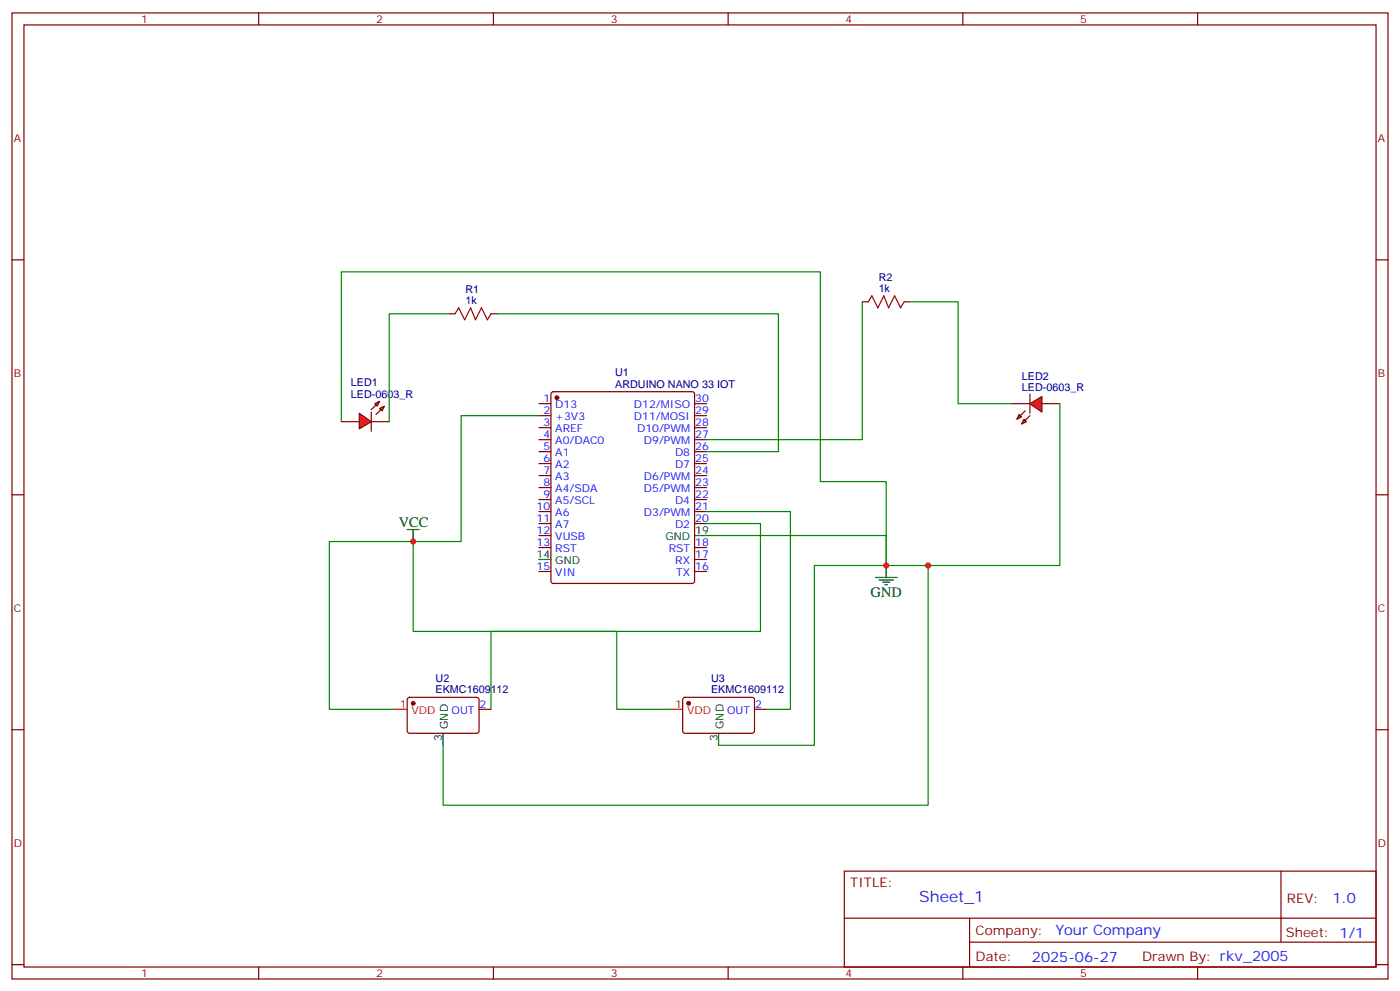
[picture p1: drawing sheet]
<svg xmlns="http://www.w3.org/2000/svg" width="412mm" height="292mm" viewBox="0 0 412 292" stroke-linecap="round" stroke-linejoin="round" font-family="sans-serif">
<g fill="none" stroke="#870000" stroke-width=".35">
<path d="M3.5 3.8h405.4v284.3h-405.4zM7.1 7.3h398.2v277.3h-398.2zM76.2 3.8v3.5M145.3 3.8v3.5M214.5 3.8v3.5M283.6 3.8v3.5M352.8 3.8v3.5M3.5 76.5h3.6M405.3 76.5h3.6M158.7 118.8h3.6M162.5 115.5l.5-.2h40.9l.5 .2 .2 .5v55l-.2 .5-.5 .2h-40.9l-.5-.2-.2-.5v-55zM204.6 118.8h3.5"/>
<path d="M158.7 122.3h3.6M158.7 125.9h3.6M158.7 129.4h3.6M158.7 132.9h3.6M158.7 136.5h3.6M158.7 140h3.6M204.6 122.3h3.5M204.6 125.9h3.5M204.6 129.4h3.5M204.6 132.9h3.5M204.6 136.5h3.5M204.6 140h3.5"/>
<path d="M3.5 145.6h3.6M158.7 143.5h3.6M158.7 147h3.6M158.7 150.6h3.6M158.7 154.1h3.6M158.7 157.6h3.6M204.6 143.5h3.5M204.6 147h3.5M204.6 150.6h3.5M204.6 154.1h3.5M405.3 145.6h3.6M158.7 161.1h3.6"/>
<path d="M158.7 168.2h3.6M204.6 161.1h3.5M204.6 168.2h3.5M204.6 164.7h3.5M3.5 214.8h3.6M120.2 205.5l.4-.3 20.1 .1 .4 .7-.1 9.4-.6 .4h-20l-.5-.7v-9.1zM141.1 208.8h3.5M201.3 205.5l.5-.3 20 .1 .4 .7v9.4l-.7 .4h-20l-.4-.7v-9.1zM222.2 208.8h3.6M405.3 214.8h3.6M248.7 256.4h156.6v28.2h-156.6zM377.3 256.4v20.9"/>
<path d="M248.7 270.2h156.5M285.6 277.3h119.6M285.6 270.2v14.2M3.5 283.9h3.6M76.2 284.6v3.5M145.3 284.6v3.5M214.5 284.6v3.5M283.6 284.6v3.5M352.8 284.6v3.5M405.3 283.9h3.6"/>
</g>
<g fill="#870000" stroke="#870000" stroke-width=".35">
<circle cx="164" cy="117.1" r=".53"/>
<circle cx="121.7" cy="207" r=".53"/>
<circle cx="202.8" cy="207" r=".53"/>
</g>
<path d="M204.6 157.6h3.5M158.7 164.7h3.6M130.5 215.8v3.6M211.7 215.8v3.6" fill="none" stroke="#000" stroke-width=".35"/>
<path d="M116.4 208.8h3.5M197.6 208.8h3.5" fill="none" stroke="#f00" stroke-width=".35"/>
<g fill="#f00" stroke="#870000" stroke-width=".35">
<path d="M105.8 121.6l3.6 2.5-3.6 2.1z"/>
<path d="M109.4 121.3v5.6z"/>
</g>
<g fill="#870000" stroke="#870000" stroke-width=".35">
<path d="M110.8 119.2l-1.4 1.4z"/>
<path d="M110.8 122l1.4-1.4z"/>
</g>
<g fill="#f00" stroke="#870000" stroke-width=".35">
<path d="M110.4 118.8l1.4-.7-.7 1.4z"/>
<path d="M111.8 120.2l1.4-.7-.7 1.4z"/>
</g>
<path d="M100.5 124.1h5.3M109.4 124.1h5.3" fill="none" stroke="#870000" stroke-width=".35"/>
<g fill="#f00" stroke="#870000" stroke-width=".35">
<path d="M303.4 118.8l3.5-2.1v4.6z"/>
<path d="M303.4 116v5.6z"/>
</g>
<g fill="#870000" stroke="#870000" stroke-width=".35">
<path d="M303.4 122.3l-1.4 1.5z"/>
<path d="M302 120.9l-1.4 1.4z"/>
</g>
<g fill="#f00" stroke="#870000" stroke-width=".35">
<path d="M301.6 123.4l.7 .7-1.4 .7z"/>
<path d="M300.2 122l.7 .7-1.4 .7z"/>
</g>
<path d="M132.3 92.4h1.8M144.6 92.4h1.8M254 88.8h1.8M266.3 88.8h1.8M298.1 118.8h5.3M306.9 118.8h5.3" fill="none" stroke="#870000" stroke-width=".35"/>
<path d="M134.1 92.4l1-1.8 1.8 3.5 1.7-3.5 1.5 3.5 1.7-3.5 1.8 3.5 1-1.7M255.8 88.8l1-1.7 1.8 3.5 1.7-3.5 1.5 3.5 1.7-3.5 1.8 3.5 1-1.8" fill="none" stroke="#a10000" stroke-width=".35"/>
<path d="M119.9 155.9h3.6M121.7 155.9v3.5M257.9 170h6.3M258.9 170.7h4.3M260 171.4h2.1M260.7 172.1h.7M261.1 166.4v3.6" fill="none" stroke="#000" stroke-width=".35"/>
<path d="M132.3 92.4h-17.6v31.7M146.4 92.4h82.9v40.5h-21.2M254 88.8v40.6h-45.9M268.1 88.8h14.1v30h15.9M312.2 118.8v47.6h-38.8M100.5 124.1v-44.1h141.2v61.7h19.4v24.7h-21.2v53h-28.2M158.7 122.3h-22.9v37.1h-38.8v49.4h19.4M121.7 159.4v26.4h60v23h15.9M208.1 157.6h53v8.8h12.3v70.6h-142.9v-17.6M208.1 154.1h15.9v31.7h-79.4v23M208.1 150.6h24.7v58.2h-7" fill="none" stroke="#008700" stroke-width=".35"/>
<g fill="#c00">
<circle cx="121.7" cy="159.4" r=".88"/>
<circle cx="261.1" cy="166.4" r=".88"/>
<circle cx="273.4" cy="166.4" r=".88"/>
</g>
<text font-size="4.6" fill="#00f" x="270.8" y="265.4">Sheet_1</text>
<g font-size="4.2">
<text x="117.5" y="155.2">VCC</text>
<text x="256.5" y="175.6">GND</text>
</g>
<g font-size="4.2" fill="#00f">
<text x="392.5" y="265.7">1.0</text>
<text x="310.9" y="275.2">Your Company</text>
<text x="304" y="283">2025-06-27</text>
</g>
<g font-size="3.9" fill="#800">
<text x="250.5" y="261">TITLE:</text>
<text x="379.1" y="265.7">REV:</text>
<text x="287.4" y="275.2">Company:</text>
<text x="378.7" y="275.8">Sheet: 1/1</text>
<text x="287.4" y="282.9">Date:</text>
<text x="336.4" y="282.9">Drawn By: rkv_2005</text>
</g>
<g font-size="3.2" fill="#800">
<text x="41.6" y="6.8">1</text>
<text x="110.8" y="6.8">2</text>
<text x="179.9" y="6.8">3</text>
<text x="249.1" y="6.8">4</text>
<text x="318.2" y="6.8">5</text>
<text x="4.1" y="41.9">A</text>
<text x="405.9" y="41.9">A</text>
<text x="4.1" y="111.1">B</text>
<text x="405.9" y="111.1">B</text>
<text x="4.1" y="180.2">C</text>
<text x="405.9" y="180.2">C</text>
<text x="4.1" y="249.3">D</text>
<text x="405.9" y="249.3">D</text>
<text x="41.6" y="287.6">1</text>
<text x="110.8" y="287.6">2</text>
<text x="179.9" y="287.6">3</text>
<text x="249.1" y="287.6">4</text>
<text x="318.2" y="287.6">5</text>
</g>
<g font-size="3.2" fill="#000080">
<text x="258.8" y="82.7">R2</text>
<text x="137.1" y="89.5">1k</text>
<text x="137.1" y="86.2">R1</text>
<text x="258.8" y="86">1k</text>
<text x="103.4" y="113.8">LED1</text>
<text x="181.2" y="110.8">U1</text>
<text x="301" y="111.7">LED2</text>
<text x="103.4" y="117.1">LED-0603_R</text>
<text x="181.2" y="114.1">ARDUINO NANO 33 IOT</text>
<text x="301" y="114.9">LED-0603_R</text>
<text x="128.3" y="200.7">U2</text>
<text x="209.4" y="200.7">U3</text>
<text x="128.3" y="204">EKMC1609112</text>
<text x="209.4" y="204">EKMC1609112</text>
</g>
<g font-size="3.2" fill="#00f">
<text x="160.1" y="118.5">1</text>
<text x="204.8" y="118.5">30</text>
<text x="160.1" y="122">2</text>
<text x="160.1" y="125.5">3</text>
<text x="163.6" y="120.2">D13</text>
<text x="163.6" y="123.8">+3V3</text>
<text x="186.7" y="123.8">D11/MOSI</text>
<text x="186.7" y="120.2">D12/MISO</text>
<text x="204.8" y="125.5">28</text>
<text x="204.8" y="122">29</text>
<text x="160.1" y="129">4</text>
<text x="163.6" y="127.3">AREF</text>
<text x="163.6" y="130.8">A0/DAC0</text>
<text x="187.7" y="127.3">D10/PWM</text>
<text x="189.7" y="130.8">D9/PWM</text>
<text x="204.8" y="129">27</text>
<text x="160.1" y="132.6">5</text>
<text x="160.1" y="136.1">6</text>
<text x="163.6" y="134.3">A1</text>
<text x="163.6" y="137.9">A2</text>
<text x="198.8" y="137.9">D7</text>
<text x="198.8" y="134.3">D8</text>
<text x="204.8" y="136.1">25</text>
<text x="204.8" y="132.6">26</text>
<text x="160.1" y="139.6">7</text>
<text x="160.1" y="143.2">8</text>
<text x="163.6" y="141.4">A3</text>
<text x="189.7" y="141.4">D6/PWM</text>
<text x="204.8" y="143.2">23</text>
<text x="204.8" y="139.6">24</text>
<text x="160.1" y="146.7">9</text>
<text x="163.6" y="144.9">A4/SDA</text>
<text x="163.6" y="148.4">A5/SCL</text>
<text x="189.7" y="144.9">D5/PWM</text>
<text x="198.8" y="148.4">D4</text>
<text x="204.8" y="146.7">22</text>
<text x="158.1" y="150.2">10</text>
<text x="158.1" y="153.7">11</text>
<text x="163.6" y="152">A6</text>
<text x="163.6" y="155.5">A7</text>
<text x="189.7" y="152">D3/PWM</text>
<text x="198.8" y="155.5">D2</text>
<text x="204.8" y="153.7">20</text>
<text x="204.8" y="150.2">21</text>
<text x="158.1" y="157.3">12</text>
<text x="158.1" y="160.8">13</text>
<text x="163.6" y="159">VUSB</text>
<text x="204.8" y="160.8">18</text>
<text x="158.1" y="167.9">15</text>
<text x="163.6" y="162.6">RST</text>
<text x="197" y="162.6">RST</text>
<text x="198.9" y="166.1">RX</text>
<text x="204.8" y="167.9">16</text>
<text x="204.8" y="164.3">17</text>
<text x="163.6" y="169.6">VIN</text>
<text x="199.2" y="169.6">TX</text>
<text x="141.3" y="208.4">2</text>
<text x="222.4" y="208.4">2</text>
<text x="133" y="210.2">OUT</text>
<text x="214.2" y="210.2">OUT</text>
</g>
<g font-size="3.2">
<text x="196" y="159">GND</text>
<text x="204.8" y="157.3">19</text>
<text x="158.1" y="164.3">14</text>
<text x="163.6" y="166.1">GND</text>
<text x="131.9" y="214.5" transform="rotate(-90 131.9 214.5)">GND</text>
<text x="213.1" y="214.5" transform="rotate(-90 213.1 214.5)">GND</text>
<text x="130.2" y="218" transform="rotate(-90 130.2 218)">3</text>
<text x="211.3" y="218" transform="rotate(-90 211.3 218)">3</text>
</g>
<g font-size="3.2" fill="#f00">
<text x="117.8" y="208.4">1</text>
<text x="198.9" y="208.4">1</text>
<text x="121.2" y="210.2">VDD</text>
<text x="202.4" y="210.2">VDD</text>
</g>
</svg>
